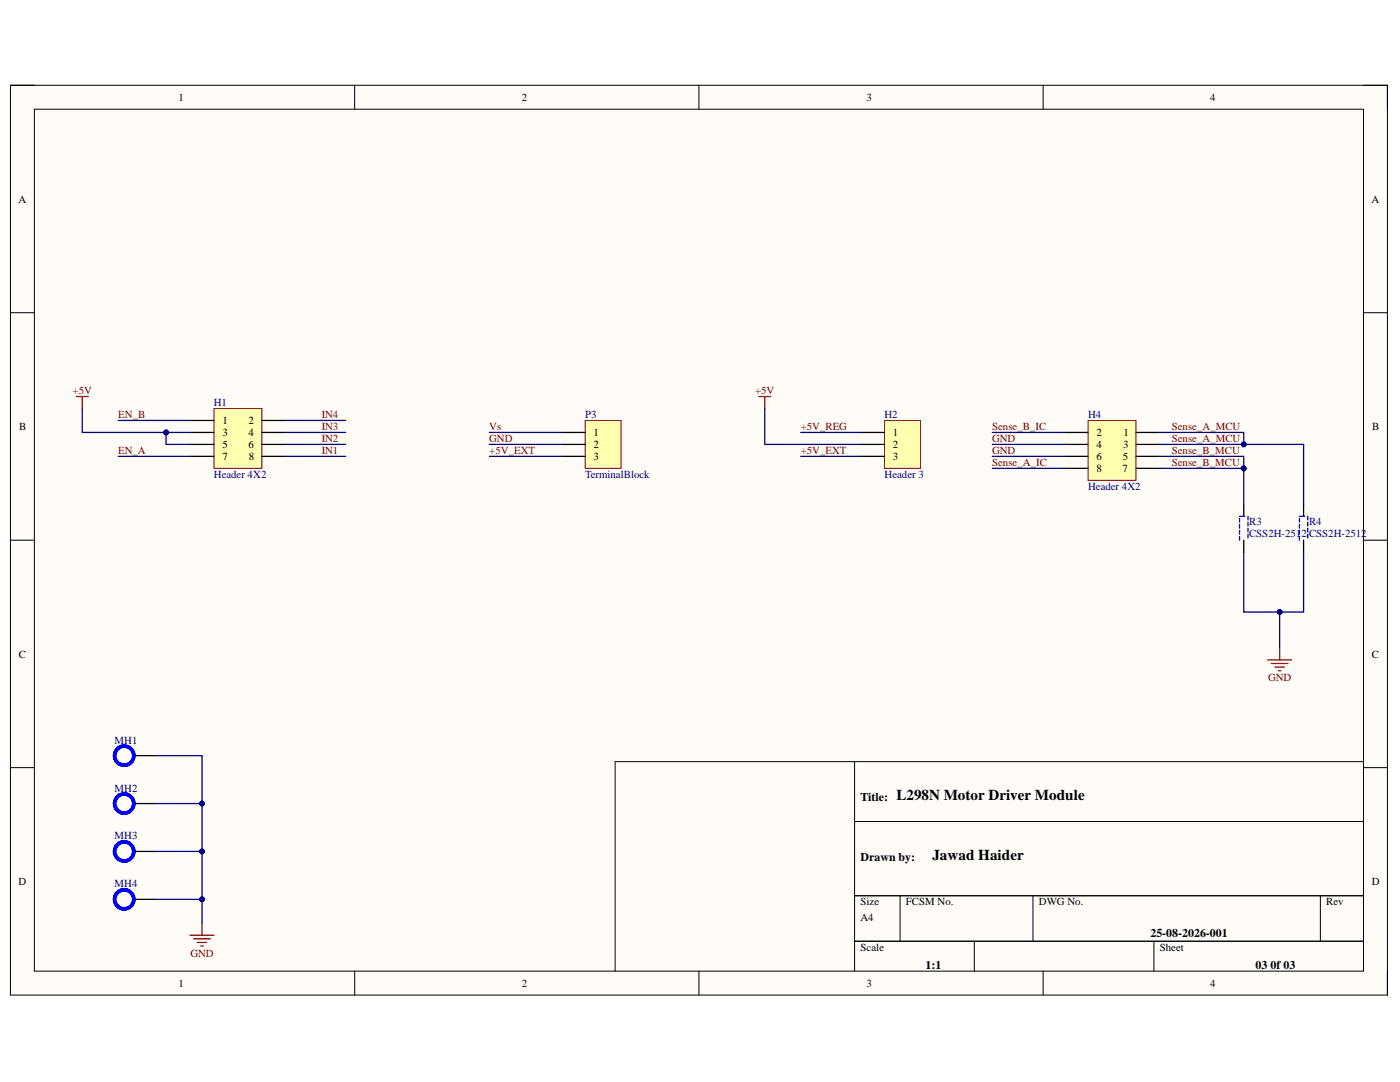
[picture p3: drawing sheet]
<svg xmlns="http://www.w3.org/2000/svg" width="279mm" height="216mm" viewBox="0 0 279 216" stroke-linecap="round" stroke-linejoin="round" font-family="sans-serif">
<path d="M2.1 17h274.8v181.6h-274.8z" fill-rule="evenodd" fill="#fffcf8"/>
<path d="M2.1 17h274.8v181.6h-274.8z" fill="none" stroke="#000" stroke-width=".2"/>
<path d="M6.9 21.8h265.2v172h-265.2z" fill-rule="evenodd" fill="#fffcf8"/>
<g fill="none" stroke="#000" stroke-width=".2">
<path d="M2.1 17h4.8M70.8 17v4.8M139.5 17v4.8M208.2 17v4.8M272.1 17h4.8v4.8M6.9 21.8h265.2v172h-265.2zM2.1 62.4h4.8M272.1 62.4h4.8M2.1 107.8h4.8M272.1 107.8h4.8M2.1 153.2h4.8M170.6 152v41.8"/>
<path d="M272.1 153.2h4.8M272.1 152h-149.3v41.8M170.6 163.9h101.5M170.6 178.7h101.5M179.6 178.7v9.1M206.2 178.7v9.1M263.5 178.7v9.1M70.8 193.8v4.8M139.5 193.8v4.8M170.6 187.8h101.5M194.4 187.8v6M208.2 193.8v4.8"/>
<path d="M230.3 187.8v6M276.9 193.8v4.8"/>
</g>
<path d="M253 131.7h4.8M253.7 132.4h3.4M254.4 133.1h1.9M255.1 133.8h.5M255.4 129.3v2.4" fill="none" stroke="#800000" stroke-width=".25"/>
<path d="M42.7 81.5h9.6v12h-9.6z" fill-rule="evenodd" fill="#ffffb0"/>
<path d="M42.7 81.5h9.6v12h-9.6z" fill="none" stroke="#800000" stroke-width=".2"/>
<path d="M37.9 83.9h4.8M37.9 86.3h4.8M37.9 88.7h4.8M37.9 91.1h4.8M52.3 83.9h4.7M52.3 86.3h4.7M52.3 88.7h4.7M52.3 91.1h4.7" fill="none" stroke="#000" stroke-width=".25"/>
<path d="M15.2 79.1h2.4M16.4 79.1v2.4" fill="none" stroke="#800000" stroke-width=".25"/>
<path d="M116.8 83.9h7.1v9.6h-7.1z" fill-rule="evenodd" fill="#ffffb0"/>
<path d="M116.8 83.9h7.1v9.6h-7.1z" fill="none" stroke="#800000" stroke-width=".2"/>
<path d="M112 86.3h4.8M112 88.7h4.8M112 91.1h4.8" fill="none" stroke="#000" stroke-width=".25"/>
<path d="M176.5 83.9h7.2v9.6h-7.2z" fill-rule="evenodd" fill="#ffffb0"/>
<path d="M176.5 83.9h7.2v9.6h-7.2z" fill="none" stroke="#800000" stroke-width=".2"/>
<path d="M171.7 86.3h4.8M171.7 88.7h4.8M171.7 91.1h4.8M27.2 150.8h3.6M27.2 160.3h3.6M27.2 169.9h3.6M27.2 179.5h3.6" fill="none" stroke="#000" stroke-width=".25"/>
<path d="M151.4 79.1h2.4M152.6 79.1v2.4" fill="none" stroke="#800000" stroke-width=".25"/>
<g fill="none" stroke="#00f" stroke-width=".72">
<circle cx="24.8" cy="150.8" r="1.91"/>
<circle cx="24.8" cy="179.4" r="1.91"/>
<circle cx="24.8" cy="169.9" r="1.91"/>
<circle cx="24.8" cy="160.3" r="1.91"/>
</g>
<path d="M217.1 83.9h9.6v11.9h-9.6z" fill-rule="evenodd" fill="#ffffb0"/>
<path d="M217.1 83.9h9.6v11.9h-9.6z" fill="none" stroke="#800000" stroke-width=".2"/>
<path d="M212.4 86.3h4.7M212.4 88.7h4.7M212.4 91.1h4.7M212.4 93.5h4.7M226.7 86.3h4.8M226.7 88.7h4.8M226.7 91.1h4.8M226.7 93.5h4.8M248.2 100.6v2.4M248.2 107.8v2.4M260.2 100.6v2.4M260.2 107.8v2.4" fill="none" stroke="#000" stroke-width=".25"/>
<g fill="none" stroke="#00f" stroke-width=".25">
<path d="M247.4 103h1M247.4 103.5v.7M247.4 104.6v.8M247.4 105.8v.8M247.4 107v.8M249.1 103v.8M249.1 104.2v.8M249.1 105.4v.7M249.1 106.6v.7M259.3 103.5v.7M259.3 104.6v.8M259.3 105.8v.8"/>
<path d="M259.3 107v.8M259.3 103h1.1M261 103v.8M261 104.2v.8M261 105.4v.7M261 106.6v.7"/>
</g>
<path d="M33.1 86.3v2.4h4.8" fill="none" stroke="#000080" stroke-width=".25"/>
<circle cx="33.1" cy="86.3" r=".48" fill="#000080"/>
<circle cx="33.1" cy="86.3" r=".48" fill="none" stroke="#000080" stroke-width=".2"/>
<path d="M16.4 81.5v4.8h21.5M97.7 86.3h14.3M97.7 88.7h14.3M97.7 91.1h14.3M152.6 81.5v7.2h19.1M159.8 86.3h11.9M159.8 91.1h11.9" fill="none" stroke="#000080" stroke-width=".25"/>
<circle cx="33.1" cy="86.3" r=".48" fill="#000080"/>
<circle cx="33.1" cy="86.3" r=".48" fill="none" stroke="#000080" stroke-width=".2"/>
<path d="M198 86.3h14.4M198 88.7h14.4M198 91.1h14.4M198 93.5h14.4M231.5 86.3h16.7v2.4" fill="none" stroke="#000080" stroke-width=".25"/>
<circle cx="248.2" cy="88.7" r=".48" fill="#000080"/>
<circle cx="248.2" cy="88.7" r=".48" fill="none" stroke="#000080" stroke-width=".2"/>
<path d="M231.5 91.1h16.7v9.5" fill="none" stroke="#000080" stroke-width=".25"/>
<circle cx="248.2" cy="93.5" r=".48" fill="#000080"/>
<circle cx="248.2" cy="93.5" r=".48" fill="none" stroke="#000080" stroke-width=".2"/>
<path d="M231.5 93.5h16.7" fill="none" stroke="#000080" stroke-width=".25"/>
<circle cx="248.2" cy="93.5" r=".48" fill="#000080"/>
<circle cx="248.2" cy="93.5" r=".48" fill="none" stroke="#000080" stroke-width=".2"/>
<path d="M231.5 88.7h28.7v11.9" fill="none" stroke="#000080" stroke-width=".25"/>
<circle cx="248.2" cy="88.7" r=".48" fill="#000080"/>
<circle cx="248.2" cy="88.7" r=".48" fill="none" stroke="#000080" stroke-width=".2"/>
<path d="M255.4 122.1v7.2" fill="none" stroke="#000080" stroke-width=".25"/>
<circle cx="255.4" cy="122.1" r=".48" fill="#000080"/>
<circle cx="255.4" cy="122.1" r=".48" fill="none" stroke="#000080" stroke-width=".2"/>
<path d="M248.2 110.2v11.9h12v-11.9" fill="none" stroke="#000080" stroke-width=".25"/>
<circle cx="255.4" cy="122.1" r=".48" fill="#000080"/>
<circle cx="255.4" cy="122.1" r=".48" fill="none" stroke="#000080" stroke-width=".2"/>
<path d="M23.6 83.9h14.3M23.6 91.1h14.3M57 83.9h12M57 91.1h12M57 86.3h12M57 88.7h12M30.8 150.8h9.5v33.4" fill="none" stroke="#000080" stroke-width=".25"/>
<path d="M37.9 186.6h4.8M38.6 187.3h3.4M39.4 188.1h1.9M40.1 188.8h.5M40.3 184.2v2.4" fill="none" stroke="#800000" stroke-width=".25"/>
<circle cx="40.3" cy="160.3" r=".48" fill="#000080"/>
<circle cx="40.3" cy="160.3" r=".48" fill="none" stroke="#000080" stroke-width=".2"/>
<circle cx="40.3" cy="169.9" r=".48" fill="#000080"/>
<circle cx="40.3" cy="169.9" r=".48" fill="none" stroke="#000080" stroke-width=".2"/>
<circle cx="40.3" cy="179.5" r=".48" fill="#000080"/>
<circle cx="40.3" cy="179.5" r=".48" fill="none" stroke="#000080" stroke-width=".2"/>
<path d="M30.8 179.5h9.5" fill="none" stroke="#000080" stroke-width=".25"/>
<circle cx="40.3" cy="179.5" r=".48" fill="#000080"/>
<circle cx="40.3" cy="179.5" r=".48" fill="none" stroke="#000080" stroke-width=".2"/>
<path d="M30.8 169.9h9.5" fill="none" stroke="#000080" stroke-width=".25"/>
<circle cx="40.3" cy="169.9" r=".48" fill="#000080"/>
<circle cx="40.3" cy="169.9" r=".48" fill="none" stroke="#000080" stroke-width=".2"/>
<path d="M30.8 160.3h9.5" fill="none" stroke="#000080" stroke-width=".25"/>
<circle cx="40.3" cy="160.3" r=".48" fill="#000080"/>
<circle cx="40.3" cy="160.3" r=".48" fill="none" stroke="#000080" stroke-width=".2"/>
<g font-size="3">
<text x="178.9" y="159.7">L298N Motor Driver Module</text>
<text x="186.1" y="171.6">Jawad Haider</text>
</g>
<g font-size="2.4">
<text x="171.8" y="159.8">Title:</text>
<text x="171.8" y="171.8">Drawn by:</text>
<text x="229.6" y="187.1">25-08-2026-001</text>
<text x="184.7" y="193.3">1:1</text>
<text x="250.6" y="193.3">03 0f 03</text>
</g>
<g font-size="2.2">
<text x="35.6" y="20.1">1</text>
<text x="104.1" y="20.1">2</text>
<text x="172.9" y="20.1">3</text>
<text x="241.5" y="20.1">4</text>
<text x="3.7" y="40.4">A</text>
<text x="273.7" y="40.4">A</text>
<text x="3.8" y="85.8">B</text>
<text x="44.4" y="84.6">1</text>
<text x="44.4" y="87">3</text>
<text x="44.4" y="89.4">5</text>
<text x="49.6" y="84.6">2</text>
<text x="49.6" y="87">4</text>
<text x="49.6" y="89.4">6</text>
<text x="118.4" y="87">1</text>
<text x="118.4" y="89.4">2</text>
<text x="178.2" y="87">1</text>
<text x="178.2" y="89.4">2</text>
<text x="218.8" y="87">2</text>
<text x="218.8" y="89.4">4</text>
<text x="224.1" y="89.4">3</text>
<text x="224.2" y="87">1</text>
<text x="273.8" y="85.8">B</text>
<text x="44.4" y="91.8">7</text>
<text x="49.6" y="91.8">8</text>
<text x="118.4" y="91.8">3</text>
<text x="178.2" y="91.8">3</text>
<text x="218.8" y="91.8">6</text>
<text x="218.8" y="94.2">8</text>
<text x="224" y="94.2">7</text>
<text x="224.1" y="91.8">5</text>
<text x="3.8" y="131.2">C</text>
<text x="273.8" y="131.2">C</text>
<text x="3.7" y="176.6">D</text>
<text x="273.8" y="176.6">D</text>
<text x="171.8" y="180.6">Size</text>
<text x="171.8" y="183.8">A4</text>
<text x="180.8" y="180.6">FCSM No.</text>
<text x="207.3" y="180.6">DWG No.</text>
<text x="264.7" y="180.6">Rev</text>
<text x="171.8" y="189.7">Scale</text>
<text x="231.5" y="189.7">Sheet</text>
<text x="35.6" y="196.9">1</text>
<text x="104.1" y="196.9">2</text>
<text x="172.9" y="196.9">3</text>
<text x="241.5" y="196.9">4</text>
</g>
<g font-size="2.2" fill="#800000">
<text x="14.5" y="78.6">+5V</text>
<text x="23.6" y="83.4">EN_B</text>
<text x="64.2" y="83.4">IN4</text>
<text x="150.7" y="78.6">+5V</text>
<text x="64.2" y="88.2">IN2</text>
<text x="64.2" y="85.8">IN3</text>
<text x="97.7" y="85.8">Vs</text>
<text x="97.7" y="88.2">GND</text>
<text x="159.8" y="85.8">+5V_REG</text>
<text x="198" y="85.8">Sense_B_IC</text>
<text x="198" y="88.2">GND</text>
<text x="233.9" y="85.8">Sense_A_MCU</text>
<text x="233.9" y="88.2">Sense_A_MCU</text>
<text x="23.6" y="90.6">EN_A</text>
<text x="64.2" y="90.6">IN1</text>
<text x="97.7" y="90.6">+5V_EXT</text>
<text x="159.8" y="90.6">+5V_EXT</text>
<text x="198" y="93">Sense_A_IC</text>
<text x="198" y="90.6">GND</text>
<text x="233.9" y="93">Sense_B_MCU</text>
<text x="233.9" y="90.6">Sense_B_MCU</text>
<text x="253.1" y="136">GND</text>
<text x="38" y="190.9">GND</text>
</g>
<g font-size="2.2" fill="#000080">
<text x="42.7" y="81">H1</text>
<text x="116.8" y="83.4">P3</text>
<text x="176.5" y="83.4">H2</text>
<text x="217.2" y="83.4">H4</text>
<text x="42.7" y="95.4">Header 4X2</text>
<text x="116.8" y="95.4">TerminalBlock</text>
<text x="176.5" y="95.4">Header 3</text>
<text x="217.2" y="97.8">Header 4X2</text>
<text x="249.3" y="104.7">R3</text>
<text x="249.3" y="107.1">CSS2H-2512 CSS2H-2512</text>
<text x="261.2" y="104.7">R4</text>
<text x="22.9" y="148.4">MH1</text>
<text x="22.9" y="157.9">MH2</text>
<text x="22.9" y="167.5">MH3</text>
<text x="22.9" y="177">MH4</text>
</g>
</svg>
